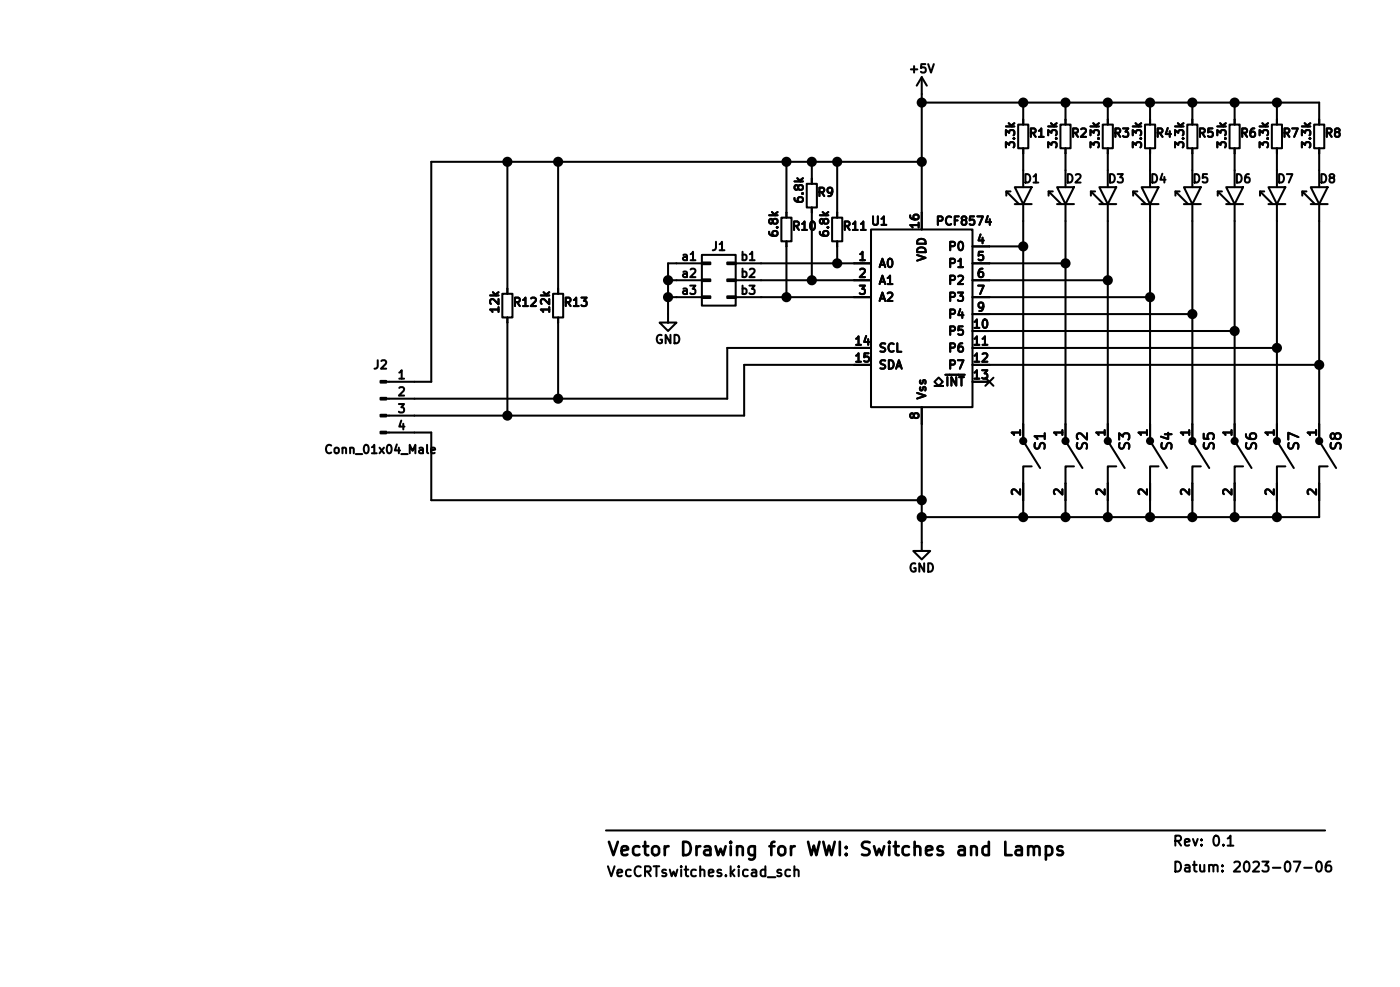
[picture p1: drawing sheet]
<svg xmlns="http://www.w3.org/2000/svg" width="210mm" height="148mm" viewBox="0 0 210 148" stroke-linecap="round" stroke-linejoin="round" font-family="sans-serif">
<path d="M144 127.1l.2-.1 .6 .1 .1 .2v1.1M144.9 127.5l-.7 .1a.39 .39 0 0 0-.3 .4 .39 .39 0 0 0 .3 .4l.7-.1M151 126.4v2h.9" fill="none" stroke="#000" stroke-width=".4"/>
<g fill="none" stroke="#000" stroke-width=".3">
<path d="M138.4 11.6v22.9M138.4 15.4h59.7v3.3M138.4 11.6l-.7 1.3M138.4 11.6l.8 1.3M139.4 9.6l.4 1.3 .4-1.3M152.9 18.7h1.5v3.6h-1.5zM153.7 15.4v3.3M159.3 18.7h1.5v3.6h-1.5zM160 15.4v3.3M165.6 18.7h1.5v3.6h-1.5zM166.4 15.4v3.3M172 18.7h1.5v3.6h-1.5z"/>
<path d="M172.7 15.4v3.3M178.3 18.7h1.5v3.6h-1.5zM179.1 15.4v3.3M184.7 18.7h1.5v3.6h-1.5zM185.4 15.4v3.3M191 18.7h1.5v3.6h-1.5zM191.8 15.4v3.3M197.4 18.7h1.5v3.6h-1.5zM76.2 24.3v19.8M83.8 24.3v19.8M103.7 39.1h.7M105.4 39.4h1.3v.3h-1.3z"/>
<path d="M105.4 38.3h5.1v7.6h-5.1zM105.4 39.5h-5.1v8.9h1.3l-1.3 1.3-1.2-1.3h1.2M109.2 39.4h1.3v.3h-1.3zM110.5 39.5h20.3M112.6 39.1h.7M117.3 32.7h1.6v3.5h-1.6zM118.1 24.3v8.4M118.1 36.2v8.4M121.2 27.6h1.5v3.5h-1.5zM121.9 24.3v3.3M121.9 31.1v11M125 32.7h1.5v3.5h-1.5z"/>
<path d="M125.7 24.3v8.4M125.7 36.2v3.3M129.3 34.5h.7M130.8 34.5h15.2v26.6h-15.2zM138.4 24.3h-73.6v33h-6.8M146 39.5h14M146 37h7.7M148.3 32.4l-.3 .9h.8M148.7 32.9v.9M151.1 29.4v-.7l1.9 1.9M151.1 28.7h.7M152.4 28.1h2.5l-1.2 2.5z"/>
<path d="M152.4 30.6h2.5M153.7 30.6v35.6l2.5 4.1M153.7 22.3v5.8M157.5 29.4v-.7l1.9 1.9M157.5 28.7h.6M158.7 28.1h2.6l-1.3 2.5zM158.7 30.6h2.6M160 30.6v35.6l2.6 4.1M160 22.3v5.8M163.8 29.4v-.7l1.9 1.9M163.8 28.7h.7M165.1 28.1h2.5l-1.2 2.5z"/>
<path d="M165.1 30.6h2.5M166.4 30.6v35.6l2.5 4.1M166.4 22.3v5.8M170.2 29.4v-.7l1.9 1.9M170.2 28.7h.6M171.4 28.1h2.6l-1.3 2.5zM171.4 30.6h2.6M172.7 30.6v35.6l2.6 4.1M172.7 22.3v5.8M176.5 29.4v-.7l1.9 1.9M176.5 28.7h.7M177.8 28.1h2.5l-1.2 2.5z"/>
<path d="M177.8 30.6h2.5M179.1 30.6v35.6l2.5 4.1M179.1 22.3v5.8M182.9 29.4v-.7l1.9 1.9M182.9 28.7h.6M184.1 28.1h2.6l-1.3 2.5zM184.1 30.6h2.6M185.4 30.6v35.6l2.6 4.1M185.4 22.3v5.8M189.2 29.4v-.7l1.9 1.9M189.2 28.7h.7M190.5 28.1h2.5l-1.2 2.5z"/>
<path d="M190.5 30.6h2.5M191.8 30.6v35.6l2.5 4.1M191.8 22.3v5.8M195.6 29.4v-.7l1.9 1.9M195.6 28.7h.6M196.8 28.1h2.6l-1.3 2.5zM196.8 30.6h2.6M198.1 30.6v35.6l2.6 4.1M198.1 22.3v5.8M75.4 44.1h1.6v3.6h-1.6zM76.2 47.7v14.7M83.1 44.1h1.5v3.6h-1.5z"/>
<path d="M83.8 47.7v12.2M100.3 42.1h5.1M100.3 44.6h5.1M105.4 44.5h1.3v.2h-1.3zM105.4 41.9h1.3v.3h-1.3zM109.2 44.5h1.3v.2h-1.3zM109.2 41.9h1.3v.3h-1.3zM110.5 42.1h20.3M110.5 44.6h20.3M130.8 52.2h-21.6v7.7h-51.2M130.8 54.8h-19v7.6h-53.8M140.3 57.9h1.3h-.6l.6-.6-.6-.6-.7 .6 .7 .6"/>
<path d="M146 49.7h39.4M146 52.2h45.8M146 54.8h52.1M146 57.3h2.6M146 42.1h20.4M146 44.6h26.7M146 47.2h33.1M147.6 51.8h.7M148 56.7l1.2 1.2M149.2 56.7l-1.2 1.2M58 64.9h6.8v10.2h73.6M64.1 66.8v1.1l.2 .1"/>
<path d="M64.7 67.6l.6-.1v-.2l-.4-.1-.2 .2 .1 .6h.5M138.4 61.1v21.6h1.3l-1.3 1.3-1.2-1.3h1.2M154.9 70h-1.2v7.6M161.3 70h-1.3v7.6M167.6 70h-1.2v7.6M174 70h-1.3v7.6M180.3 70h-1.2v7.6M186.7 70h-1.3v7.6M193 70h-1.2v7.6M199.4 70h-1.3v7.6h-59.7M91 124.7h108M118.7 130.6l-.5-.1-.3 .3v.5l.2 .2h.6"/>
<path d="M119.3 130.7a.37 .37 0 0 1 .6 .1v.7M119.3 130v1.5M183.6 130.7v.1M183.6 129.9v.2M195.9 130.3h1.1M197.9 129.4l.3-.1a.94 .94 0 0 1 0 1.5h-.2a1 1 0 0 1-.1-1.4zM199.8 129.3a.59 .59 0 0 0-.7 .7v.6l.1 .2h.5l.2-.1v-.5l-.1-.2-.4-.1-.3 .3"/>
</g>
<g fill="#000" stroke="#000" stroke-width=".3">
<path d="M57.1 59.7h.9v.3h-.9zM57.1 57.2h.9v.2h-.9zM57.1 64.8h.9v.3h-.9zM57.1 62.3h.9v.2h-.9z"/>
<circle cx="138.4" cy="15.4" r=".61"/>
<circle cx="153.7" cy="15.4" r=".61"/>
<circle cx="160" cy="15.4" r=".61"/>
<circle cx="166.4" cy="15.4" r=".61"/>
<circle cx="172.7" cy="15.4" r=".61"/>
<circle cx="179.1" cy="15.4" r=".61"/>
<circle cx="185.4" cy="15.4" r=".61"/>
<circle cx="191.8" cy="15.4" r=".61"/>
<circle cx="76.2" cy="24.3" r=".61"/>
<circle cx="83.8" cy="24.3" r=".61"/>
<circle cx="118.1" cy="24.3" r=".61"/>
<circle cx="121.9" cy="24.3" r=".61"/>
<circle cx="125.7" cy="24.3" r=".61"/>
<circle cx="125.7" cy="39.5" r=".61"/>
<circle cx="138.4" cy="24.3" r=".61"/>
<circle cx="153.7" cy="37" r=".61"/>
<circle cx="160" cy="39.5" r=".61"/>
<circle cx="83.8" cy="59.9" r=".61"/>
<circle cx="100.3" cy="42.1" r=".61"/>
<circle cx="100.3" cy="44.6" r=".61"/>
<circle cx="118.1" cy="44.6" r=".61"/>
<circle cx="121.9" cy="42.1" r=".61"/>
<circle cx="166.4" cy="42.1" r=".61"/>
<circle cx="172.7" cy="44.6" r=".61"/>
<circle cx="179.1" cy="47.2" r=".61"/>
<circle cx="185.4" cy="49.7" r=".61"/>
<circle cx="191.8" cy="52.2" r=".61"/>
<circle cx="198.1" cy="54.8" r=".61"/>
<circle cx="76.2" cy="62.4" r=".61"/>
<circle cx="138.4" cy="77.6" r=".61"/>
<circle cx="138.4" cy="75.1" r=".61"/>
<circle cx="153.7" cy="77.6" r=".61"/>
<circle cx="153.7" cy="66.2" r=".46"/>
<circle cx="160" cy="77.6" r=".61"/>
<circle cx="160" cy="66.2" r=".46"/>
<circle cx="166.4" cy="77.6" r=".61"/>
<circle cx="166.4" cy="66.2" r=".46"/>
<circle cx="172.7" cy="77.6" r=".61"/>
<circle cx="172.7" cy="66.2" r=".46"/>
<circle cx="179.1" cy="77.6" r=".61"/>
<circle cx="179.1" cy="66.2" r=".46"/>
<circle cx="185.4" cy="77.6" r=".61"/>
<circle cx="185.4" cy="66.2" r=".46"/>
<circle cx="191.8" cy="77.6" r=".61"/>
<circle cx="191.8" cy="66.2" r=".46"/>
<circle cx="198.1" cy="66.2" r=".46"/>
</g>
<g font-size="2.8">
<text x="91" y="129.1">Vector</text>
<text x="102.3" y="129.1">Drawing</text>
<text x="115.9" y="129.1">for</text>
<text x="122" y="129.1">WWI: Switches</text>
<text x="145.3" y="129.1">and</text>
<text x="152.6" y="129.1">Lamps</text>
</g>
<g font-size="2.1">
<text x="157.4" y="67.8" transform="rotate(-90 157.4 67.8)">S1</text>
<text x="163.8" y="67.8" transform="rotate(-90 163.8 67.8)">S2</text>
<text x="170.1" y="67.8" transform="rotate(-90 170.1 67.8)">S3</text>
<text x="176.5" y="67.8" transform="rotate(-90 176.5 67.8)">S4</text>
<text x="182.8" y="67.8" transform="rotate(-90 182.8 67.8)">S5</text>
<text x="189.2" y="67.8" transform="rotate(-90 189.2 67.8)">S6</text>
<text x="195.5" y="67.8" transform="rotate(-90 195.5 67.8)">S7</text>
<text x="201.9" y="67.8" transform="rotate(-90 201.9 67.8)">S8</text>
<text x="176" y="131.4">Datum:</text>
<text x="176" y="127.5">Rev:</text>
<text x="182.1" y="127.5">0.1</text>
<text x="185.2" y="131.4">2023-07-06</text>
<text x="91" y="132.1">VecCRTswitches.kicad_sch</text>
</g>
<g font-size="1.8">
<text x="136.3" y="11.3">+5V</text>
<text x="152.8" y="22.5" transform="rotate(-90 152.8 22.5)">3.3k</text>
<text x="154.4" y="21">R1</text>
<text x="159.1" y="22.5" transform="rotate(-90 159.1 22.5)">3.3k</text>
<text x="160.7" y="21">R2</text>
<text x="165.5" y="22.5" transform="rotate(-90 165.5 22.5)">3.3k</text>
<text x="167.1" y="21">R3</text>
<text x="171.8" y="22.5" transform="rotate(-90 171.8 22.5)">3.3k</text>
<text x="173.4" y="21">R4</text>
<text x="178.2" y="22.5" transform="rotate(-90 178.2 22.5)">3.3k</text>
<text x="179.8" y="21">R5</text>
<text x="184.5" y="22.5" transform="rotate(-90 184.5 22.5)">3.3k</text>
<text x="186.1" y="21">R6</text>
<text x="190.9" y="22.5" transform="rotate(-90 190.9 22.5)">3.3k</text>
<text x="192.5" y="21">R7</text>
<text x="197.2" y="22.5" transform="rotate(-90 197.2 22.5)">3.3k</text>
<text x="198.8" y="21">R8</text>
<text x="122.6" y="29.9">R9</text>
<text x="153.5" y="27.9">D1</text>
<text x="159.9" y="27.9">D2</text>
<text x="166.2" y="27.9">D3</text>
<text x="172.6" y="27.9">D4</text>
<text x="178.9" y="27.9">D5</text>
<text x="185.3" y="27.9">D6</text>
<text x="191.6" y="27.9">D7</text>
<text x="198" y="27.9">D8</text>
<text x="117.2" y="35.8" transform="rotate(-90 117.2 35.8)">6.8k</text>
<text x="118.8" y="35">R10</text>
<text x="121" y="30.7" transform="rotate(-90 121 30.7)">6.8k</text>
<text x="124.8" y="35.8" transform="rotate(-90 124.8 35.8)">6.8k</text>
<text x="126.4" y="35">R11</text>
<text x="130.7" y="34.2">U1</text>
<text x="138" y="34.5" transform="rotate(-90 138 34.5)">16</text>
<text x="140.4" y="34.2">PCF8574</text>
<text x="102.2" y="39.1">a1</text>
<text x="102.2" y="41.7">a2</text>
<text x="106.7" y="38">J1</text>
<text x="111.1" y="39.1">b1</text>
<text x="111.1" y="41.7">b2</text>
<text x="128.8" y="39.1">1</text>
<text x="128.8" y="41.7">2</text>
<text x="131.8" y="40.6">A0</text>
<text x="139.5" y="39.4" transform="rotate(-90 139.5 39.4)">VDD</text>
<text x="142.2" y="38">P0</text>
<text x="142.2" y="40.6">P1</text>
<text x="146.6" y="36.6">4</text>
<text x="146.6" y="39.1">5</text>
<text x="146.6" y="41.7">6</text>
<text x="75.3" y="47.2" transform="rotate(-90 75.3 47.2)">12k</text>
<text x="76.9" y="46.4">R12</text>
<text x="82.9" y="47.2" transform="rotate(-90 82.9 47.2)">12k</text>
<text x="84.5" y="46.4">R13</text>
<text x="102.2" y="44.2">a3</text>
<text x="111.1" y="44.2">b3</text>
<text x="128.8" y="44.2">3</text>
<text x="131.8" y="43.1">A1</text>
<text x="131.8" y="45.6">A2</text>
<text x="142.2" y="43.1">P2</text>
<text x="142.2" y="45.6">P3</text>
<text x="146.6" y="44.2">7</text>
<text x="146.6" y="46.7">9</text>
<text x="98.2" y="52">GND</text>
<text x="128.2" y="51.8">14</text>
<text x="131.8" y="53.3">SCL</text>
<text x="142.2" y="50.7">P5</text>
<text x="142.2" y="53.3">P6</text>
<text x="142.2" y="48.2">P4</text>
<text x="146" y="49.3">10</text>
<text x="146" y="51.8">11</text>
<text x="55.9" y="55.8">J2</text>
<text x="59.6" y="56.9">1</text>
<text x="59.6" y="59.4">2</text>
<text x="128.2" y="54.4">15</text>
<text x="131.8" y="55.8">SDA</text>
<text x="141.8" y="58.3">~{INT}</text>
<text x="142.2" y="55.8">P7</text>
<text x="146" y="54.4">12</text>
<text x="146" y="56.9">13</text>
<text x="59.6" y="62">3</text>
<text x="59.6" y="64.5">4</text>
<text x="138" y="63.1" transform="rotate(-90 138 63.1)">8</text>
<text x="139.5" y="60.1" transform="rotate(-90 139.5 60.1)">Vss</text>
<text x="153.3" y="65.7" transform="rotate(-90 153.3 65.7)">1</text>
<text x="159.6" y="65.7" transform="rotate(-90 159.6 65.7)">1</text>
<text x="166" y="65.7" transform="rotate(-90 166 65.7)">1</text>
<text x="172.3" y="65.7" transform="rotate(-90 172.3 65.7)">1</text>
<text x="178.7" y="65.7" transform="rotate(-90 178.7 65.7)">1</text>
<text x="185" y="65.7" transform="rotate(-90 185 65.7)">1</text>
<text x="191.4" y="65.7" transform="rotate(-90 191.4 65.7)">1</text>
<text x="197.7" y="65.7" transform="rotate(-90 197.7 65.7)">1</text>
<text x="48.6" y="68.5">Conn_01x04_Male</text>
<text x="153.3" y="74.6" transform="rotate(-90 153.3 74.6)">2</text>
<text x="159.6" y="74.6" transform="rotate(-90 159.6 74.6)">2</text>
<text x="166" y="74.6" transform="rotate(-90 166 74.6)">2</text>
<text x="172.3" y="74.6" transform="rotate(-90 172.3 74.6)">2</text>
<text x="178.7" y="74.6" transform="rotate(-90 178.7 74.6)">2</text>
<text x="185" y="74.6" transform="rotate(-90 185 74.6)">2</text>
<text x="191.4" y="74.6" transform="rotate(-90 191.4 74.6)">2</text>
<text x="197.7" y="74.6" transform="rotate(-90 197.7 74.6)">2</text>
<text x="136.3" y="86.3">GND</text>
</g>
</svg>
